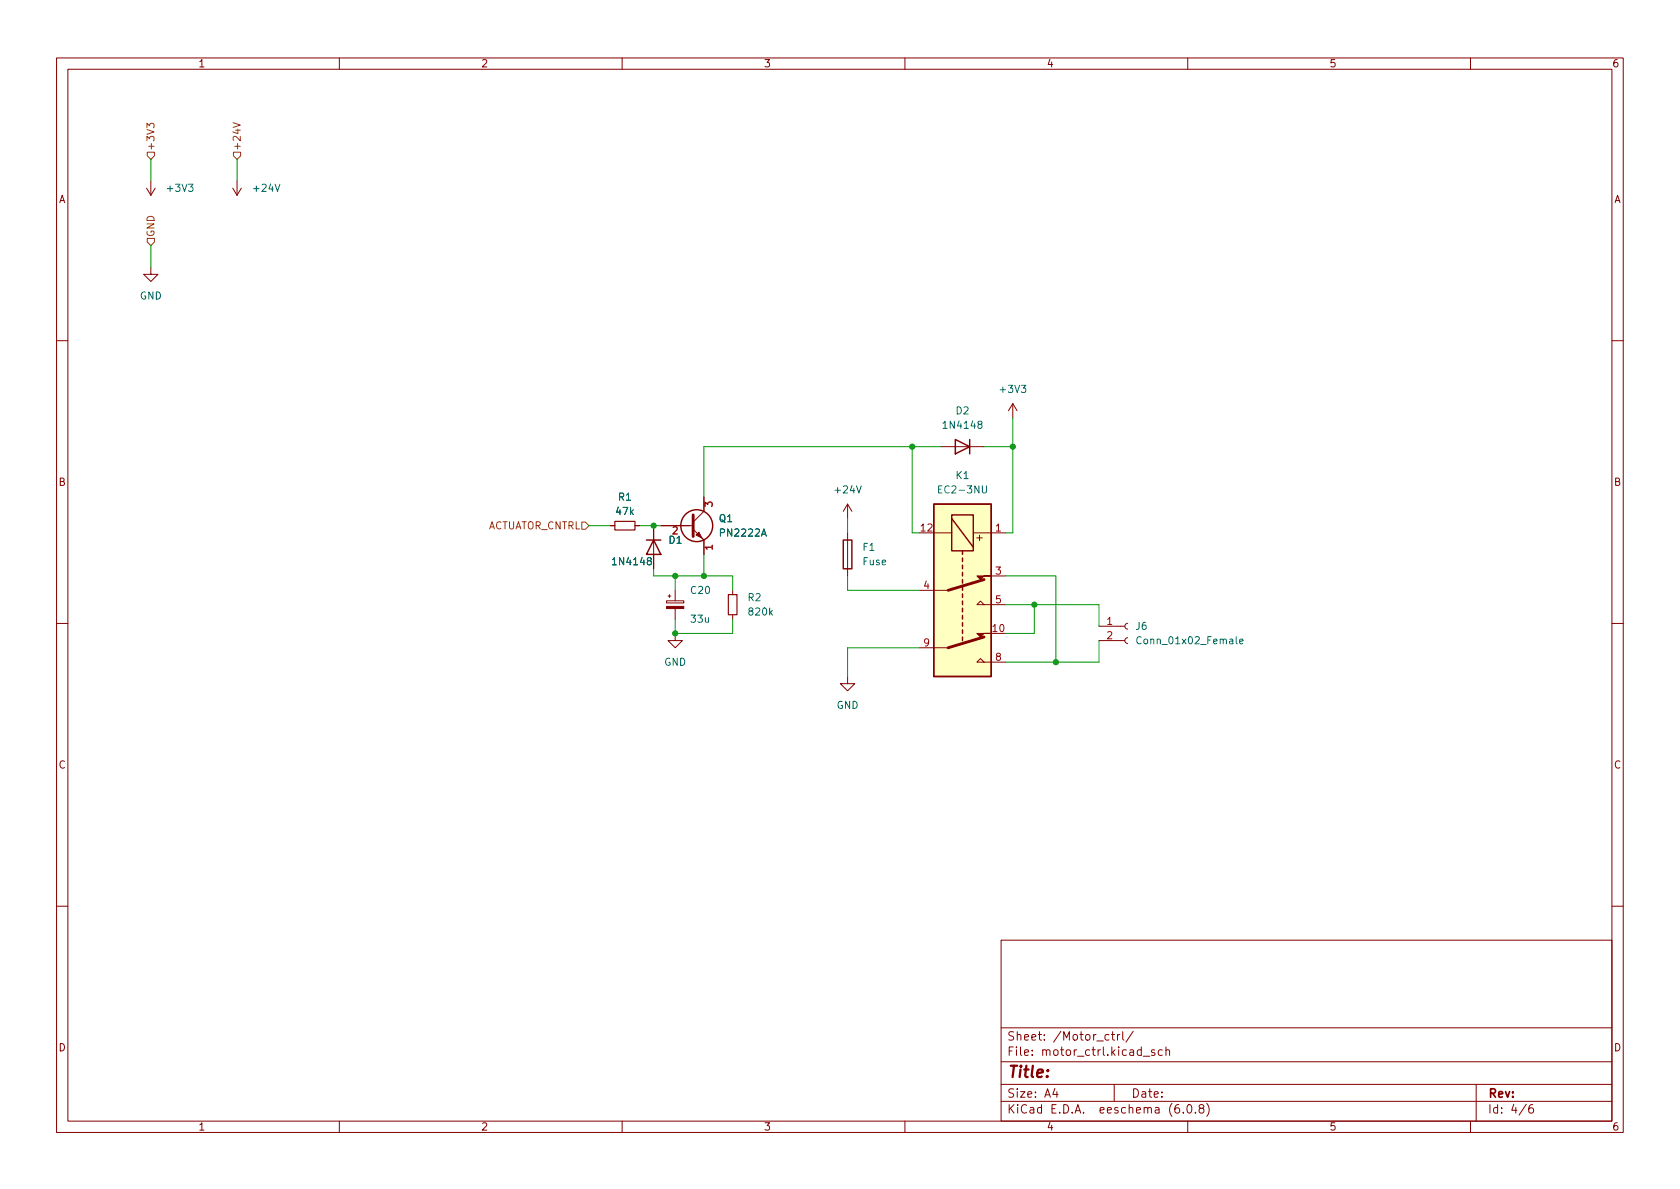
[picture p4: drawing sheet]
<svg xmlns="http://www.w3.org/2000/svg" width="297mm" height="210mm" viewBox="0 0 297 210" stroke-linecap="round" stroke-linejoin="round" font-family="sans-serif">
<g fill="none" stroke="#840000" stroke-width=".18">
<path d="M10 10.2h277v190.1h-277zM12 12.2h273v186.1h-273zM60 10.2v2M110 10.2v2M160 10.2v2M210 10.2v2M260 10.2v2M25.9 33.3l.8 1.2M26.7 32v2.5M27.4 33.3l-.7 1.2M41.1 33.3l.8 1.2M41.9 32v2.5"/>
<path d="M42.7 33.3l-.8 1.2M26.7 47.2v1.3h1.2l-1.2 1.3-1.3-1.3h1.3M10 60.2h2M166.4 79h7.6M179.1 71.4l-.8 1.2M179.1 71.4v2.5M179.1 71.4l.7 1.2M285 60.2h2M107.9 93h.8M112.3 93h.7M115.6 93v7.6M116.8 93h5.8"/>
<path d="M122.6 93.6l1.9 1.9v2.5M123.8 94.9l.5 .5M124.5 87.9v2.5l-1.9 1.9M149.9 89.1v2.6M149.9 94.2v7.6M149.9 89.1l-.8 1.3M149.9 89.1l.7 1.3M165.1 94.2h3.2M172.1 94.2h5.7M10 110.2h2M117.9 106.2h3v.4h-3zM118.1 105.4h.5"/>
<path d="M118.4 105.2v.5M119.4 112v1.3h1.2l-1.2 1.2-1.3-1.2h1.3M119.4 104.4v1.8M119.4 107.6v1.9M129.5 104.4v.8M129.5 108.7v.8M149.9 119.6v1.3h1.2l-1.2 1.3-1.3-1.3h1.3M162.6 104.4h5M162.6 114.5h5M174 106.9l-.6-.6-.7 .6h5.1M174 117.1l-.6-.6-.7 .6h5.1M175.3 101.8h2.5"/>
<path d="M194.3 113.3h4.6M194.3 110.7h4.6M199.4 112.8l-.4 .1-.1 .4 .1 .3 .4 .2M199.4 110.2l-.4 .2-.1 .3 .1 .4 .4 .1M285 110.2h2M10 160.2h2M177 166.3h108v32h-108zM285 160.2h2M60 198.3v2M110 198.3v2M160 198.3v2M177 194.8h108"/>
<path d="M177 191.8h108M177 187.8h108M177 181.8h108M186.5 192.5l-.4 1h1M186.9 193v1M196.1 183l-.5-.1-.2 .3v.4l.1 .3h.6M196.5 182.9h.6M196.7 182.4v1.3l.4 .2M197 191.8v3M197.6 182.9v1M198 182.9l-.3 .1-.1 .2M198.5 182.4v1.3l.2 .2"/>
<path d="M200.4 182.4l-1.3 1.9M202.1 186.8h1.2M204.1 185.7l-.3-.1-.2 .2v.3l.5 .1v.4h-.5M205.5 185.7l-.4-.1-.3 .3v.4l.1 .3h.6M206.1 185.8l.3-.2 .3 .1 .1 .9M206.1 185.1v1.5M208.4 195.3a.59 .59 0 0 0-.7 .7v.5l.2 .3h.4l.2-.1 .1-.5-.2-.2-.4-.1-.3 .3M209.2 196.7v.1M210 198.3v2M210.1 195.4l.1-.1a.81 .81 0 0 1 .6 .7 .81 .81 0 0 1-.3 .8h-.1a.81 .81 0 0 1-.6-.6 .81 .81 0 0 1 .3-.8zM211.4 196.7v.1M212.3 196l-.3-.3 .1-.2 .2-.2 .4 .1 .2 .2-.1 .2-.7 .2-.1 .3 .1 .4 .2 .1h.3l.3-.3v-.2l-.3-.3"/>
<path d="M213.4 195.1a1.72 1.72 0 0 1 0 2.3M260 198.3v2M261 191.8v6.5M269.9 195.3l-1.3 1.9M271 195.3a.6 .6 0 0 0-.7 .7v.5l.1 .3h.5l.2-.1 .1-.5-.2-.2-.4-.1-.3 .3"/>
</g>
<g fill="none" stroke="#840000" stroke-width=".25">
<path d="M168.9 77.7l2.5 1.3-2.5 1.3zM171.4 77.7v2.6M114.3 95.5h2.5M115.6 95.5l1.2 2.5h-2.5zM149.1 95.5h1.5v5.1h-1.5zM165.1 89.1h10.2v30.5h-10.2zM168.3 91.1h3.8v6.3h-3.8zM168.3 91.7l3.8 5.1M170.2 97.4v.6M170.2 98.7v.6M170.2 99.9v.7M170.2 101.2v.6"/>
<path d="M170.2 102.5v.6M170.2 103.8v.6M170.2 105v.7M170.2 106.3v.6M170.2 107.6v.6M170.2 108.8v.7M170.2 110.1v.6M170.2 111.4v.6M170.2 112.6v.7"/>
<circle cx="123.2" cy="93" r="2.82"/>
</g>
<path d="M201.8 112.7a.6 .6 0 0 0-.9 .4 .6 .6 0 0 0 .6 .8l.3-.2M219.2 113.4l.6-.1-.1-.2-.3-.1-.2 .2v.6h.5" fill="none" stroke="#006464" stroke-width=".18"/>
<path d="M165.1 89.1h10.2v30.5h-10.2z" fill="#ffffc2" stroke="#ffffc2" stroke-width=".18"/>
<path d="M122.6 91.1v3.8M174 102.5l-6.4 1.9M174 112.6l-6.4 1.9" fill="none" stroke="#840000" stroke-width=".51"/>
<g fill="#840000" stroke="#840000" stroke-width=".18">
<path d="M172.7 101.8h2.6h-1.3l-.6 .7z"/>
<path d="M172.7 112h2.6h-1.3l-.6 .6z"/>
<path d="M123.1 94.6l.5-.5 .5 1z"/>
<path d="M117.9 107.2h3v.4h-3z"/>
</g>
<path d="M108.7 92.2h3.6v1.5h-3.6zM128.8 105.2h1.5v3.5h-1.5z" fill="none" stroke="#840000" stroke-width=".2"/>
<path d="M26 22.6v-.8l.5 .4 .1-.3h.5l.1 .2-.1 .5M26 26.9h1.3v.7l-.6 .6-.7-.6zM41.2 21.7l1.3 .4-1.3 .4M41.3 26.9h1.2v.7l-.6 .6-.6-.6zM26 42.2h1.3v.6l-.6 .6-.7-.6zM102.9 92.3h.6l.6 .7-.6 .6h-.6z" fill="none" stroke="#725600" stroke-width=".18"/>
<g fill="none" stroke="#009600" stroke-width=".18">
<path d="M26.7 28.2v3.8M41.9 28.2v3.8M26.7 43.4v3.8M161.3 79v15.2h1.3M166.4 79h-41.9v8.9M174 79h5.1M179.1 73.9v20.3h-1.3M104.1 93h3.8M113 93h3.8M124.5 98v3.8M149.9 91.7v2.5M115.6 100.6v1.2h13.9v2.6"/>
<path d="M119.4 109.5v2.5h10.1v-2.5M119.4 101.8v2.6M149.9 101.8v2.6h12.7M162.6 114.5h-12.7v5.1M177.8 101.8h8.9v15.3M177.8 106.9h16.5v3.8M182.9 106.9v5.1h-5.1M194.3 113.3v3.8h-16.5"/>
</g>
<g fill="#009600" stroke="#009600" stroke-width=".18">
<circle cx="161.3" cy="79" r=".46"/>
<circle cx="186.7" cy="117.1" r=".46"/>
<circle cx="182.9" cy="106.9" r=".46"/>
<circle cx="179.1" cy="79" r=".46"/>
<circle cx="124.5" cy="101.8" r=".46"/>
<circle cx="115.6" cy="93" r=".46"/>
<circle cx="119.4" cy="112" r=".46"/>
<circle cx="119.4" cy="101.8" r=".46"/>
</g>
<text font-size="2.8" fill="#840000" x="178" y="190.6">Title:</text>
<g font-size="2.1" fill="#840000">
<text x="178" y="184">Sheet: /Motor_ctrl/</text>
<text x="178" y="186.7">File: motor_ctrl.kicad_sch</text>
<text x="178" y="196.9">KiCad E.D.A. eeschema (6.0.8)</text>
<text x="178" y="194.1">Size: A4</text>
<text x="200" y="194.1">Date:</text>
<text x="263" y="194.1">Rev:</text>
<text x="263" y="196.9">Id: 4/6</text>
</g>
<g font-size="1.8" fill="#840000">
<text x="35" y="11.9">1</text>
<text x="85" y="11.9">2</text>
<text x="135" y="11.9">3</text>
<text x="185" y="11.9">4</text>
<text x="235" y="11.9">5</text>
<text x="285" y="11.9">6</text>
<text x="10.3" y="35.9">A</text>
<text x="285.3" y="35.9">A</text>
<text x="10.3" y="85.9">B</text>
<text x="285.3" y="85.9">B</text>
<text x="173.7" y="95.6" transform="rotate(-90 173.7 95.6)">+</text>
<text x="10.3" y="135.9">C</text>
<text x="285.3" y="135.9">C</text>
<text x="10.3" y="185.9">D</text>
<text x="285.3" y="185.9">D</text>
<text x="35" y="199.9">1</text>
<text x="85" y="199.9">2</text>
<text x="135" y="199.9">3</text>
<text x="185" y="199.9">4</text>
<text x="235" y="199.9">5</text>
<text x="285" y="199.9">6</text>
</g>
<g font-size="1.8" fill="#725600">
<text x="27.3" y="26.7" transform="rotate(-90 27.3 26.7)">+3V3</text>
<text x="42.5" y="26.7" transform="rotate(-90 42.5 26.7)">+24V</text>
<text x="27.3" y="42" transform="rotate(-90 27.3 42)">GND</text>
<text x="85.8" y="93.6">ACTUATOR_CNTRL</text>
</g>
<g font-size="1.8" fill="#006464">
<text x="29.7" y="33.9">+3V3</text>
<text x="45" y="33.9">+24V</text>
<text x="24.7" y="53">GND</text>
<text x="177" y="69.5">+3V3</text>
<text x="167.1" y="75.8">1N4148</text>
<text x="169" y="73.3">D2</text>
<text x="109.4" y="88.5">R1</text>
<text x="147.8" y="87.2">+24V</text>
<text x="166.4" y="87.2">EC2-3NU</text>
<text x="169" y="84.7">K1</text>
<text x="109" y="91.1">47k</text>
<text x="127.2" y="92.3">Q1</text>
<text x="127.5" y="94.9">PN2222A</text>
<text x="108.6" y="99.9">1N4148</text>
<text x="118.3" y="96.1">D1</text>
<text x="152.6" y="99.9">Fuse</text>
<text x="152.6" y="97.4">F1</text>
<text x="122.2" y="105">C20</text>
<text x="132.3" y="106.3">R2</text>
<text x="122.3" y="110.1">33u</text>
<text x="132.5" y="108.8">820k</text>
<text x="200.8" y="111.4">J6</text>
<text x="201.6" y="113.9">Conn_01x02_Female</text>
<text x="117.4" y="117.7">GND</text>
<text x="147.9" y="125.3">GND</text>
</g>
<g font-size="1.8" fill="#a90000">
<text x="126" y="89.6" transform="rotate(-90 126 89.6)">3</text>
<text x="118.9" y="94.5">2</text>
<text x="162.8" y="94">12</text>
<text x="176" y="94">1</text>
<text x="126" y="97.3" transform="rotate(-90 126 97.3)">1</text>
<text x="176" y="101.6">3</text>
<text x="163.3" y="104.1">4</text>
<text x="176" y="106.7">5</text>
<text x="175.5" y="111.8">10</text>
<text x="195.7" y="110.5">1</text>
<text x="195.7" y="113">2</text>
<text x="163.3" y="114.3">9</text>
<text x="176" y="116.8">8</text>
</g>
</svg>
